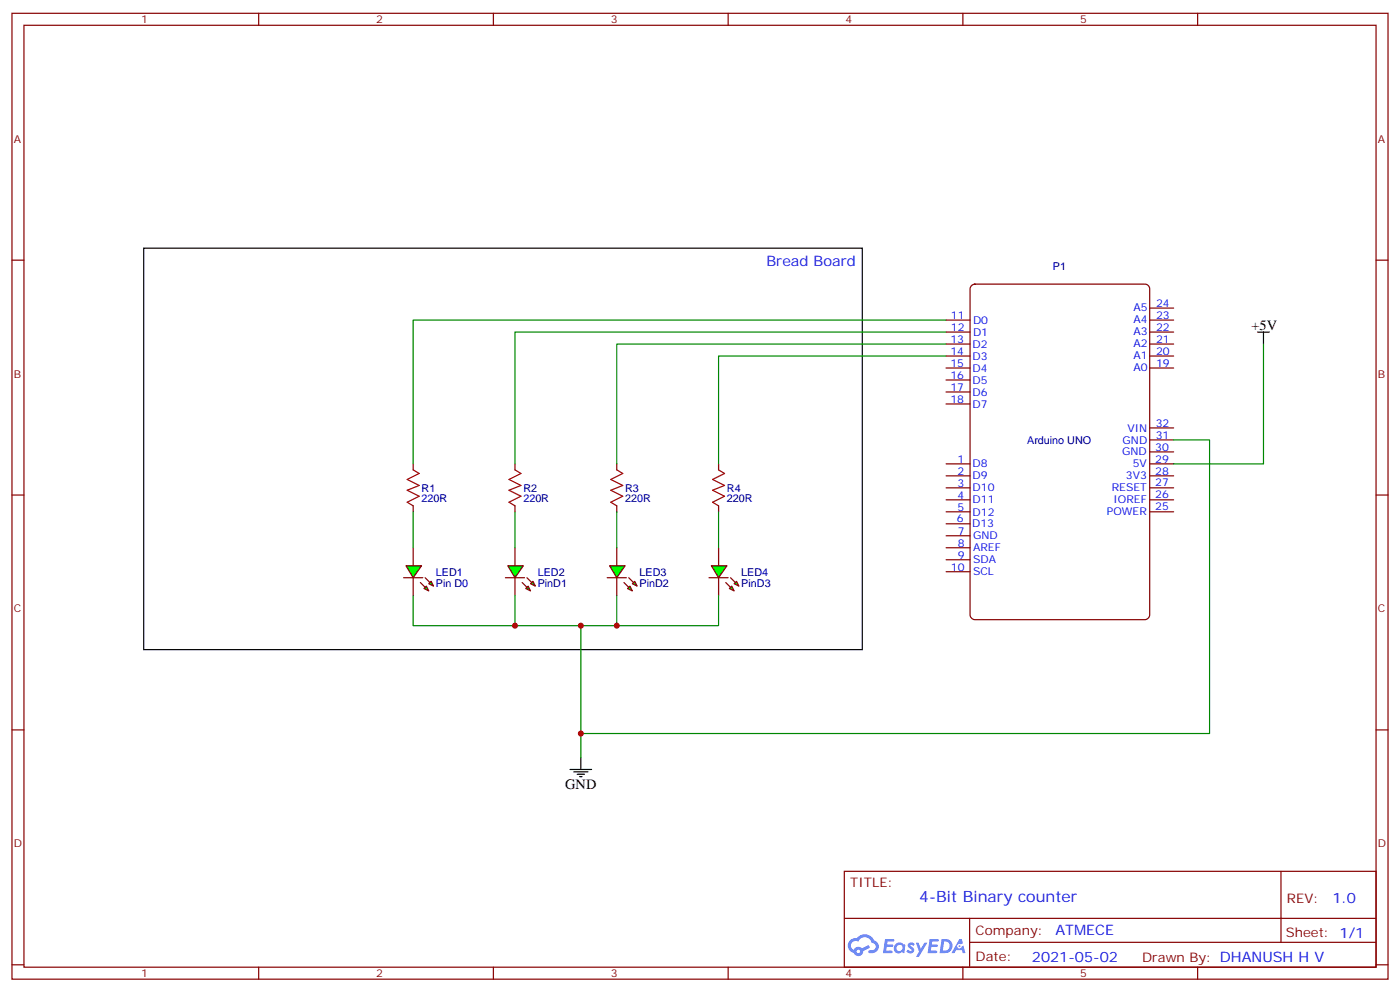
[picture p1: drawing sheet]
<svg xmlns="http://www.w3.org/2000/svg" width="412mm" height="292mm" viewBox="0 0 412 292" stroke-linecap="round" stroke-linejoin="round" font-family="sans-serif">
<g fill="none" stroke="#870000" stroke-width=".35">
<path d="M3.5 3.9h405.4v284.4h-405.4zM7.1 7.4h398.2v277.3h-398.2zM76.2 3.9v3.5M145.3 3.9v3.5M214.5 3.9v3.5M283.6 3.9v3.5M352.8 3.9v3.5M3.5 76.6h3.6M405.3 76.6h3.6M3.5 145.7h3.6M405.3 145.7h3.6M3.5 214.9h3.6"/>
<path d="M405.3 214.9h3.6M248.7 256.5h156.6v28.2h-156.6zM377.3 256.5v20.9M248.7 270.4h156.5M285.6 277.4h119.6M285.6 270.4v14.1M3.5 284h3.6M76.2 284.7v3.6M145.3 284.7v3.6M214.5 284.7v3.6M283.6 284.7v3.6M352.8 284.7v3.6"/>
<path d="M405.3 284h3.6"/>
</g>
<g fill="#5487ff">
<path d="M267.7 277.7a1.22 1.22 0 0 1 1.7 .2l-.4 .6a.47 .47 0 0 0-.3-.4 .47 .47 0 0 0-.5 .2l.1 .2a1.14 1.14 0 0 1 .8 1.8 1.14 1.14 0 0 1-1.9 0l-.2-.2 .5-.6 .7 .5a.29 .29 0 0 0 .3-.3 .29 .29 0 0 0-.2-.3 1.04 1.04 0 0 1-.6-1.7z"/>
<path d="M260.7 276.4h2.4l.3 .2-.2 .5-1.8 .1-.1 .8h1.5l.3 .4-.3 .4h-1.6l-.2 1.1h1.7l.2 .3-.2 .3-2.6 .1z"/>
<path d="M273.8 276.4h2.4l.3 .2-.1 .5-1.8 .1-.2 .8h1.6l.3 .4-.4 .4h-1.6l-.1 1.1h1.7l.2 .3-.2 .3-2.6 .1z"/>
<path d="M282.6 276.4h.7l.3 1.3-.6 .3a.69 .69 0 0 0-1 .3 .69 .69 0 0 0 .4 .9 .69 .69 0 0 0 .9-.6l.5-.2 .6 2.2h-.8l-.2-.9h-1.8l-.5 .9h-.8z"/>
<path d="M269.8 277.5h.8l.6 1.8 1.1-1.8h.9l-2.6 4.2h-.8l.9-1.5z"/>
<path d="M277.4 276.4l-.6 4.2h1.3a2.11 2.11 0 0 0 2.5-2.1 2.11 2.11 0 0 0-2.5-2.1zM278.1 277.2a1.39 1.39 0 0 1 1.7 1.4 1.39 1.39 0 0 1-1.8 1.3h-.3z"/>
<path d="M263.7 278.1a1.54 1.54 0 0 0-.1 2.1 1.54 1.54 0 0 0 2.2 .1l.6 .3 .3-2.3-.2-.3h-.4a1.49 1.49 0 0 0-2.4 .1zM264 279.1a.94 .94 0 0 1 1.8 0 .94 .94 0 0 1-1.8 0z"/>
<path d="M250.4 276.8a2.18 2.18 0 0 0 1.1 3.7 1.44 1.44 0 0 0 1.6 .9 1.44 1.44 0 0 0 1.2-1.4l2-1-.5-.8-1.9 1a1.47 1.47 0 0 0-2.4 .4 1.39 1.39 0 0 1-.7-1.9 1.39 1.39 0 0 1 2-.5 2.12 2.12 0 0 1 2.2-1.3 2.12 2.12 0 0 1 1.9 1.7 1.14 1.14 0 0 1 1.1 1.4 1.14 1.14 0 0 1-1.7 .7 .43 .43 0 0 0-.5 .4 .43 .43 0 0 0 .4 .5 1.98 1.98 0 0 0 2.5-1.2 1.98 1.98 0 0 0-1.2-2.6 3.1 3.1 0 0 0-5.3-.6l-.9 .1zM252.3 280.1a.55 .55 0 0 1 1.1 0 .55 .55 0 0 1-1.1 0z"/>
<circle cx="282.6" cy="278.5" r=".26"/>
</g>
<path d="M286.1 84.2l1.1-.6h50.1a1.41 1.41 0 0 1 1.4 1.5v95.9a1.51 1.51 0 0 1-1.4 1.4h-50.1a1.51 1.51 0 0 1-1.4-1.4v-95.9z" fill="none" stroke="#800000" stroke-width=".35"/>
<g fill="none" stroke="#870000" stroke-width=".35">
<path d="M278.7 94.2h7.1M278.7 97.8h7.1M338.7 94.2h7M338.7 97.8h7M338.7 90.7h7M278.7 101.3h7.1M278.7 104.8h7.1M278.7 108.3h7.1M278.7 111.9h7.1M278.7 115.4h7.1M278.7 118.9h7.1M338.7 101.3h7"/>
<path d="M338.7 104.8h7M338.7 108.3h7M278.7 136.6h7.1M338.7 136.6h7M338.7 133h7M338.7 129.5h7M338.7 126h7M278.7 140.1h7.1M278.7 143.6h7.1M278.7 147.1h7.1M278.7 150.7h7.1M278.7 154.2h7.1"/>
<path d="M278.7 157.7h7.1M338.7 140.1h7M338.7 143.6h7M338.7 147.1h7M338.7 150.7h7M121.7 161.3v5.2M121.7 170.1v5.3M278.7 161.3h7.1M278.7 164.8h7.1M278.7 168.3h7.1"/>
</g>
<path d="M42.3 73.1h211.7v118.1h-211.7z" fill="none" stroke="#000" stroke-width=".35"/>
<g fill="#0f0" stroke="#870000" stroke-width=".35">
<path d="M124.9 173.2l.7-.7 .7 1.5z"/>
<path d="M126.3 171.8l.7-.7 .7 1.4z"/>
</g>
<g fill="#870000" stroke="#870000" stroke-width=".35">
<path d="M123.8 171.5l1.4 1.4z"/>
<path d="M125.2 170.1l1.4 1.4z"/>
</g>
<path d="M118.9 170.1h5.6z" fill="#f00" stroke="#870000" stroke-width=".35"/>
<path d="M119.6 166.5h4.6l-2.5 3.6z" fill="#0f0" stroke="#870000" stroke-width=".35"/>
<path d="M151.7 161.3v5.2M151.7 170.1v5.3" fill="none" stroke="#870000" stroke-width=".35"/>
<g fill="#0f0" stroke="#870000" stroke-width=".35">
<path d="M154.9 173.2l.7-.7 .7 1.5z"/>
<path d="M157 171.1l.7 1.4-1.4-.7z"/>
</g>
<g fill="#870000" stroke="#870000" stroke-width=".35">
<path d="M153.8 171.5l1.4 1.4z"/>
<path d="M155.2 170.1l1.4 1.4z"/>
</g>
<path d="M148.9 170.1h5.6z" fill="#f00" stroke="#870000" stroke-width=".35"/>
<path d="M149.6 166.5h4.6l-2.5 3.6z" fill="#0f0" stroke="#870000" stroke-width=".35"/>
<path d="M181.7 161.3v5.2M181.7 170.1v5.3" fill="none" stroke="#870000" stroke-width=".35"/>
<g fill="#0f0" stroke="#870000" stroke-width=".35">
<path d="M184.9 173.2l.7-.7 .7 1.5z"/>
<path d="M186.3 171.8l.7-.7 .7 1.4z"/>
</g>
<g fill="#870000" stroke="#870000" stroke-width=".35">
<path d="M183.8 171.5l1.4 1.4z"/>
<path d="M185.2 170.1l1.4 1.4z"/>
</g>
<path d="M178.9 170.1h5.6z" fill="#f00" stroke="#870000" stroke-width=".35"/>
<path d="M179.6 166.5h4.5l-2.4 3.6z" fill="#0f0" stroke="#870000" stroke-width=".35"/>
<path d="M211.7 161.3v5.2M211.7 170.1v5.3" fill="none" stroke="#870000" stroke-width=".35"/>
<g fill="#0f0" stroke="#870000" stroke-width=".35">
<path d="M214.8 173.2l.7-.7 .8 1.5z"/>
<path d="M216.3 171.8l.7-.7 .7 1.4z"/>
</g>
<g fill="#870000" stroke="#870000" stroke-width=".35">
<path d="M213.8 171.5l1.4 1.4z"/>
<path d="M215.2 170.1l1.4 1.4z"/>
</g>
<path d="M208.8 170.1h5.7z" fill="#f00" stroke="#870000" stroke-width=".35"/>
<path d="M209.5 166.5h4.6l-2.4 3.6z" fill="#0f0" stroke="#870000" stroke-width=".35"/>
<path d="M370.4 97.8h3.5M372.2 97.8v3.5M167.9 226.5h6.4M169 227.2h4.2M170 227.9h2.2M170.7 228.6h.7M171.1 223v3.5" fill="none" stroke="#000" stroke-width=".35"/>
<g fill="none" stroke="#008700" stroke-width=".35">
<path d="M278.7 94.2h-157v42.4M278.7 97.8h-127v38.8M278.7 101.3h-97v35.3M278.7 104.8h-67v31.8M372.2 101.3v35.3h-26.5M345.7 129.5h10.6v86.4h-185.2M121.7 150.7v10.6M151.7 150.7v10.6M181.7 150.7v10.6M211.7 150.7v10.6M121.7 175.4v8.8h30M151.7 175.4v8.8h19.4"/>
<path d="M181.7 175.4v8.8M211.7 175.4v8.8h-40.6v38.8"/>
</g>
<path d="M121.7 138.3l1.8 1.1-3.6 1.7 3.6 1.8-3.6 1.4 3.6 1.8-3.6 1.7 1.8 1.1M151.7 138.3l1.8 1.1-3.6 1.7 3.6 1.8-3.6 1.4 3.6 1.8-3.6 1.7 1.8 1.1M181.7 138.3l1.7 1.1-3.5 1.7 3.5 1.8-3.5 1.4 3.5 1.8-3.5 1.7 1.8 1.1M211.7 138.3l1.7 1.1-3.5 1.7 3.5 1.8-3.5 1.4 3.5 1.8-3.5 1.7 1.8 1.1" fill="none" stroke="#a10000" stroke-width=".35"/>
<path d="M121.7 136.6v1.7M151.7 136.6v1.7M181.7 136.6v1.7M211.7 136.6v1.7M121.7 148.9v1.8M151.7 148.9v1.8M181.7 148.9v1.8M211.7 148.9v1.8" fill="none" stroke="#870000" stroke-width=".35"/>
<g fill="#c00">
<circle cx="181.7" cy="184.2" r=".88"/>
<circle cx="171.1" cy="184.2" r=".88"/>
<circle cx="151.7" cy="184.2" r=".88"/>
<circle cx="171.1" cy="215.9" r=".88"/>
</g>
<text font-size="4.6" fill="#00f" x="270.8" y="265.5">4-Bit Binary counter</text>
<g font-size="4.2" fill="#00f">
<text x="225.8" y="78.4">Bread Board</text>
<text x="392.5" y="265.8">1.0</text>
<text x="310.9" y="275.3">ATMECE</text>
<text x="304" y="283.1">2021-05-02</text>
</g>
<g font-size="4.2">
<text x="368.7" y="97">+5V</text>
<text x="166.5" y="232.2">GND</text>
</g>
<g font-size="3.9" fill="#800">
<text x="250.5" y="261.1">TITLE:</text>
<text x="379.1" y="265.8">REV:</text>
<text x="287.4" y="275.3">Company:</text>
<text x="378.7" y="275.9">Sheet: 1/1</text>
<text x="287.4" y="283">Date:</text>
<text x="336.4" y="283.1">Drawn By: DHANUSH H V</text>
</g>
<g font-size="3.2" fill="#800">
<text x="41.6" y="6.9">1</text>
<text x="110.8" y="6.9">2</text>
<text x="179.9" y="6.9">3</text>
<text x="249.1" y="6.9">4</text>
<text x="318.2" y="6.9">5</text>
<text x="4.1" y="42">A</text>
<text x="405.9" y="42">A</text>
<text x="4.1" y="111.2">B</text>
<text x="405.9" y="111.2">B</text>
<text x="4.1" y="180.3">C</text>
<text x="405.9" y="180.3">C</text>
<text x="4.1" y="249.4">D</text>
<text x="405.9" y="249.4">D</text>
<text x="41.6" y="287.7">1</text>
<text x="110.8" y="287.7">2</text>
<text x="179.9" y="287.7">3</text>
<text x="249.1" y="287.7">4</text>
<text x="318.2" y="287.7">5</text>
</g>
<g font-size="3.2" fill="#000080">
<text x="310.2" y="79.4">P1</text>
<text x="302.6" y="130.6">Arduino UNO</text>
<text x="124.2" y="147.9">220R</text>
<text x="124.2" y="144.9">R1</text>
<text x="154.2" y="147.9">220R</text>
<text x="154.2" y="144.9">R2</text>
<text x="184.1" y="147.9">220R</text>
<text x="184.1" y="144.9">R3</text>
<text x="214.1" y="147.9">220R</text>
<text x="214.1" y="144.9">R4</text>
<text x="128.4" y="172.7">Pin D0</text>
<text x="128.4" y="169.4">LED1</text>
<text x="158.4" y="172.7">PinD1</text>
<text x="158.4" y="169.4">LED2</text>
<text x="188.4" y="172.7">PinD2</text>
<text x="188.4" y="169.4">LED3</text>
<text x="218.4" y="172.7">PinD3</text>
<text x="218.4" y="169.4">LED4</text>
</g>
<g font-size="3.2" fill="#00f">
<text x="280.1" y="93.9">11</text>
<text x="286.6" y="95.3">D0</text>
<text x="333.9" y="95.2">A4</text>
<text x="333.9" y="91.7">A5</text>
<text x="340.5" y="93.8">23</text>
<text x="340.5" y="90.3">24</text>
<text x="280" y="100.9">13</text>
<text x="280.1" y="97.4">12</text>
<text x="286.6" y="98.8">D1</text>
<text x="333.9" y="98.7">A3</text>
<text x="340.5" y="100.9">21</text>
<text x="340.5" y="97.3">22</text>
<text x="280" y="104.5">14</text>
<text x="280" y="108">15</text>
<text x="286.5" y="102.3">D2</text>
<text x="286.5" y="105.9">D3</text>
<text x="333.9" y="105.8">A1</text>
<text x="333.9" y="102.3">A2</text>
<text x="340.5" y="107.9">19</text>
<text x="340.5" y="104.4">20</text>
<text x="280" y="111.5">16</text>
<text x="286.5" y="109.4">D4</text>
<text x="286.5" y="112.9">D5</text>
<text x="333.9" y="109.3">A0</text>
<text x="280" y="115">17</text>
<text x="280" y="118.6">18</text>
<text x="286.5" y="116.5">D6</text>
<text x="286.5" y="120">D7</text>
<text x="340.4" y="125.6">32</text>
<text x="330.7" y="130.6">GND</text>
<text x="332.1" y="127">VIN</text>
<text x="340.4" y="129.2">31</text>
<text x="282" y="136.2">1</text>
<text x="286.5" y="137.6">D8</text>
<text x="330.6" y="134">GND</text>
<text x="333.7" y="137.6">5V</text>
<text x="340.3" y="136.2">29</text>
<text x="340.3" y="132.6">30</text>
<text x="282" y="139.7">2</text>
<text x="282" y="143.3">3</text>
<text x="286.5" y="141.1">D9</text>
<text x="331.6" y="141.1">3V3</text>
<text x="340.3" y="143.2">27</text>
<text x="340.3" y="139.7">28</text>
<text x="282" y="146.8">4</text>
<text x="286.5" y="144.7">D10</text>
<text x="286.5" y="148.2">D11</text>
<text x="327.5" y="144.6">RESET</text>
<text x="328" y="148.2">IOREF</text>
<text x="340.3" y="146.7">26</text>
<text x="281.9" y="153.8">6</text>
<text x="282" y="150.4">5</text>
<text x="286.4" y="155.2">D13</text>
<text x="286.5" y="151.8">D12</text>
<text x="326.1" y="151.7">POWER</text>
<text x="340.3" y="150.3">25</text>
<text x="282.1" y="157.4">7</text>
<text x="282.1" y="160.9">8</text>
<text x="286.6" y="158.8">GND</text>
<text x="280.1" y="168">10</text>
<text x="282.1" y="164.5">9</text>
<text x="286.6" y="162.3">AREF</text>
<text x="286.6" y="165.9">SDA</text>
<text x="286.6" y="169.4">SCL</text>
</g>
</svg>
